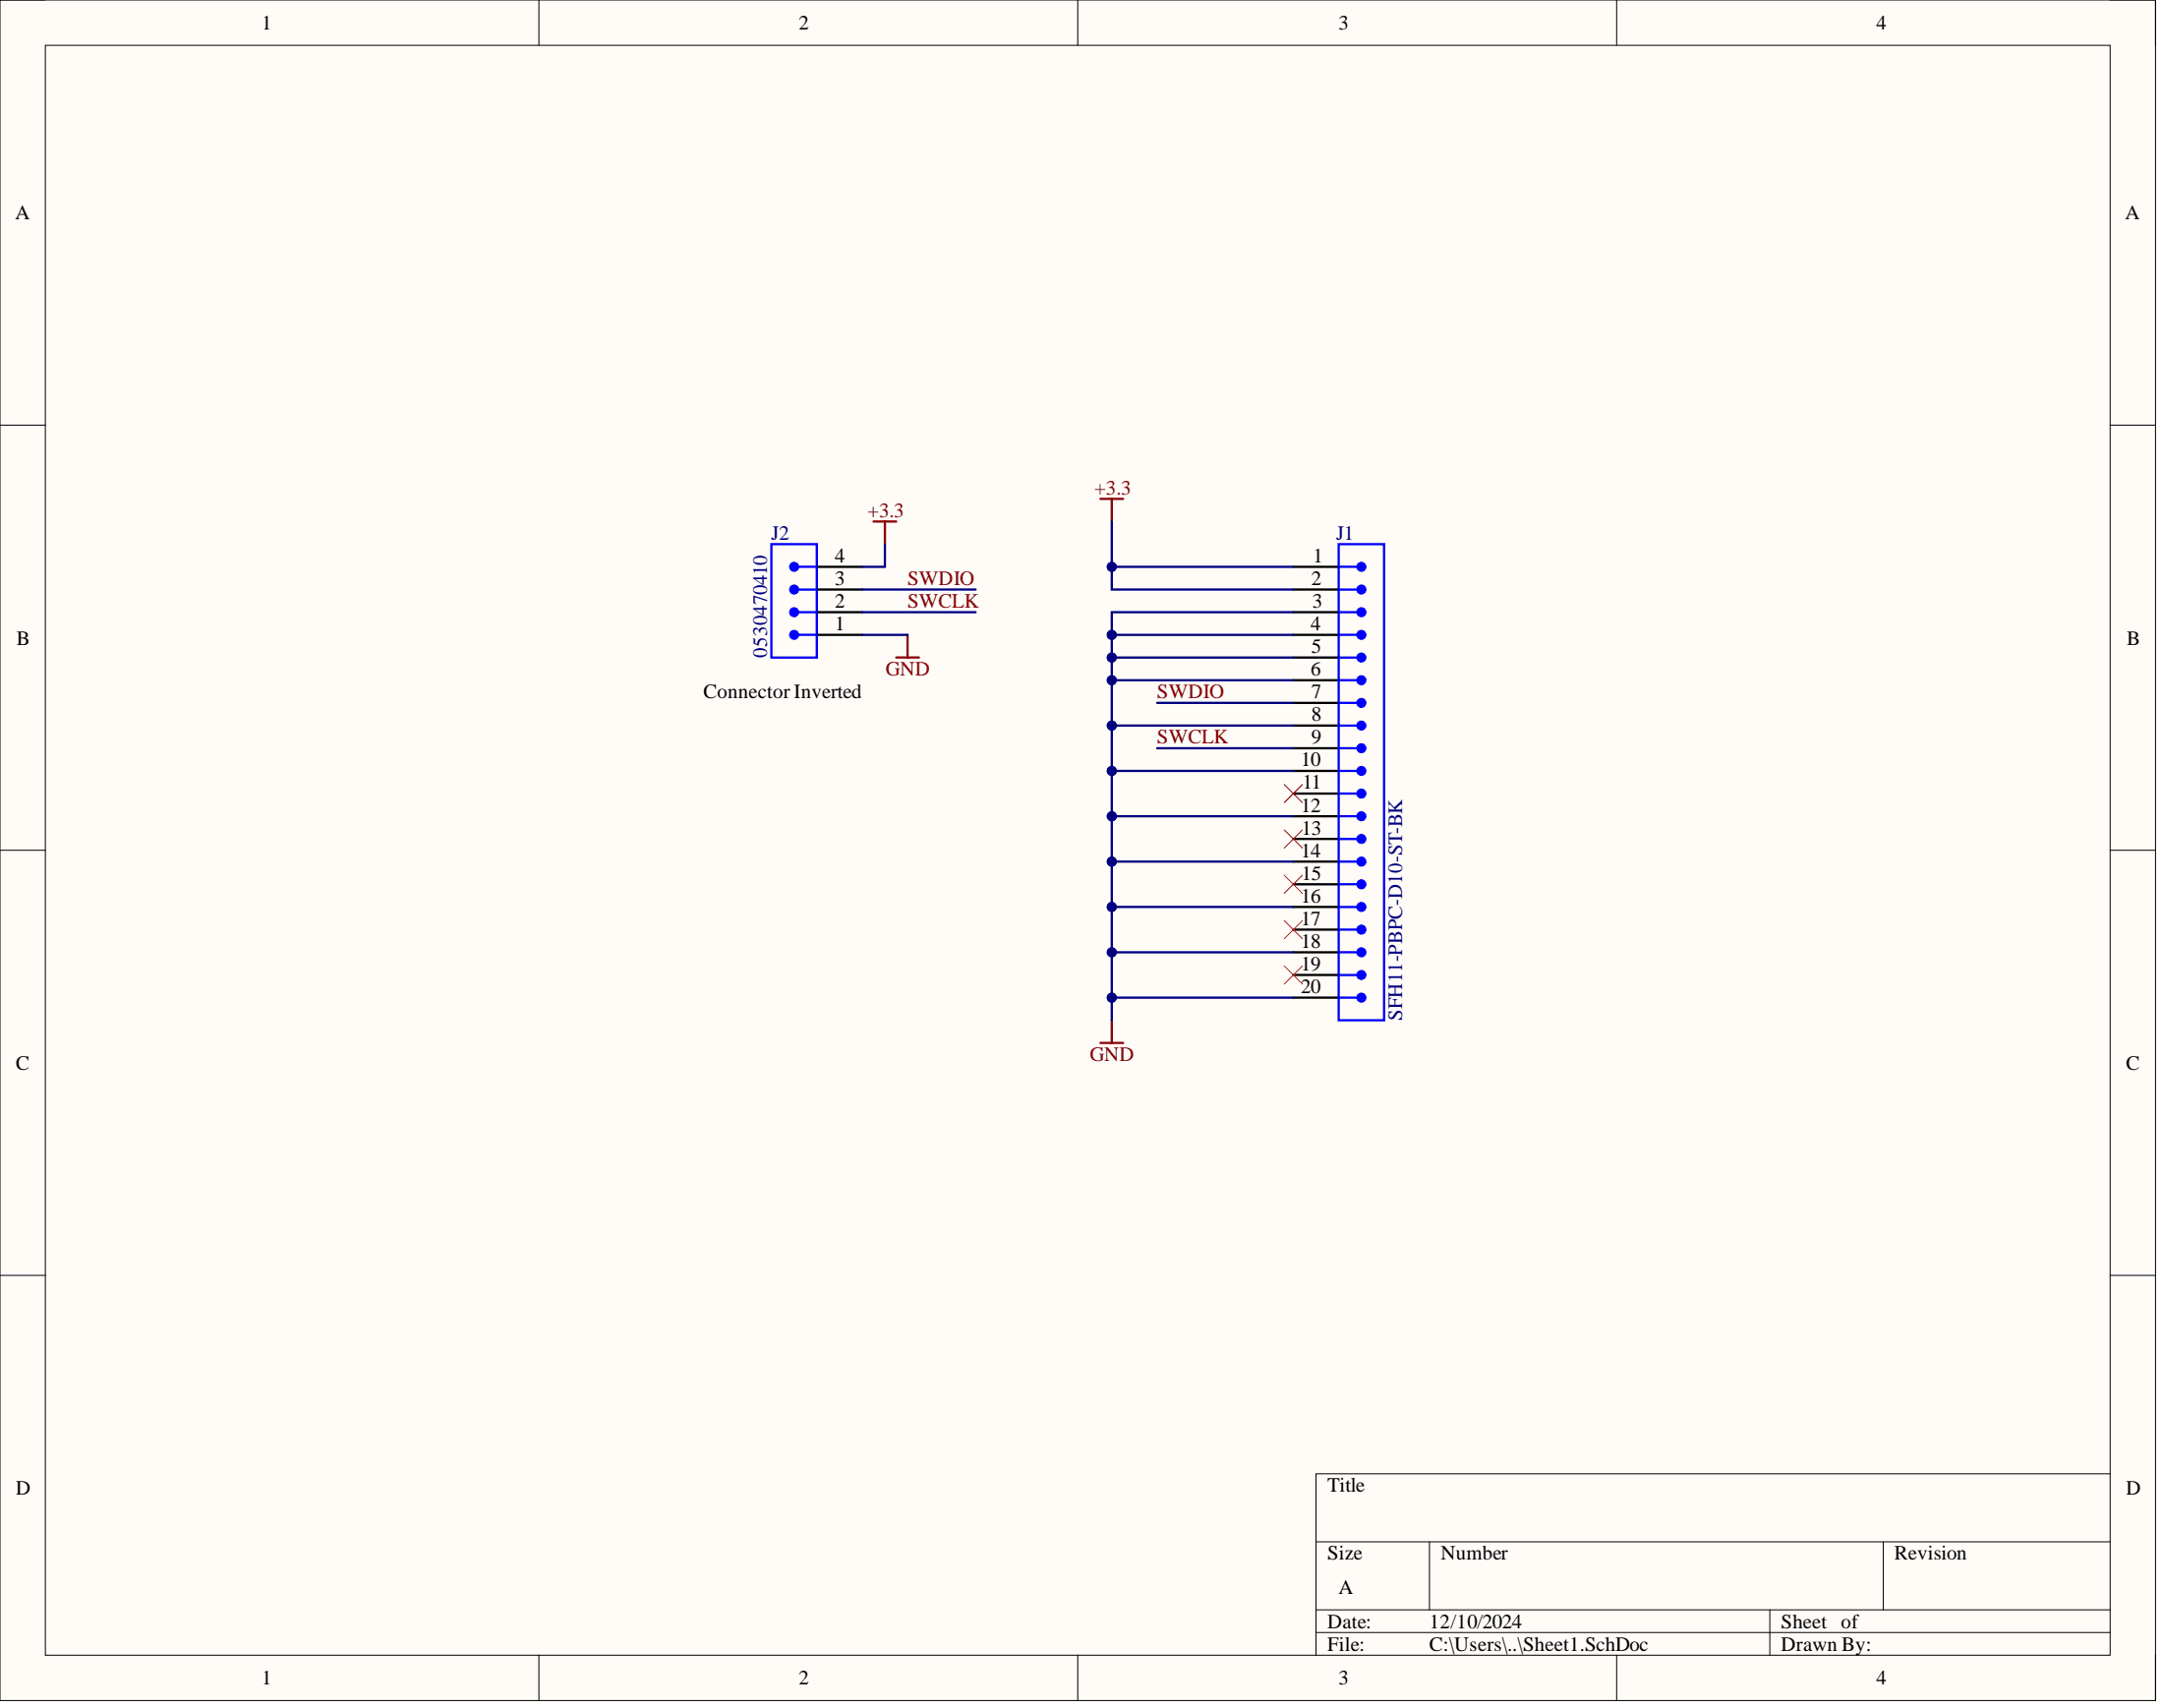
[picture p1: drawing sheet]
<svg xmlns="http://www.w3.org/2000/svg" width="241mm" height="190mm" viewBox="0 0 241 190" stroke-linecap="round" stroke-linejoin="round" font-family="sans-serif">
<path d="M0 0h240.5v189.7h-240.5z" fill-rule="evenodd" fill="#fffcf8"/>
<path d="M0 0h240.5v189.7h-240.5z" fill="none" stroke="#000" stroke-width=".11"/>
<path d="M5.1 5.1h230.3v179.5h-230.3z" fill-rule="evenodd" fill="#fffcf8"/>
<g fill="none" stroke="#000" stroke-width=".11">
<path d="M0 0h5.1M5.1 5.1h230.3v179.5h-230.3zM60.1 0v5.1M120.2 0v5.1M180.3 0v5.1M235.4 0h5.1v5.1M0 47.4h5.1M235.4 47.4h5.1M0 94.8h5.1M235.4 94.8h5.1M0 142.3h5.1M235.4 142.3h5.1"/>
<path d="M146.8 172h88.6M146.8 179.6h88.6M159.5 172v7.6M197.4 179.6v5M210.1 172v7.6M235.4 164.4h-88.6v20.2M60.1 184.6v5.1M120.2 184.6v5.1M146.8 182.1h88.6M180.3 184.6v5.1M240.5 184.6v5.1"/>
</g>
<path d="M149.3 60.7h5.1v53.1h-5.1zM149.3 111.3h2.6" fill="none" stroke="#00f" stroke-width=".25"/>
<g fill="none" stroke="#000" stroke-width=".25">
<path d="M144.3 65.8h5M144.3 63.2h5M144.3 68.3h5M144.3 70.8h5M144.3 73.3h5M144.3 75.9h5M144.3 78.4h5M144.3 80.9h5M144.3 83.5h5M144.3 86h5M144.3 88.5h5M144.3 91h5"/>
<path d="M144.3 93.6h5M144.3 96.1h5M144.3 98.6h5M144.3 101.2h5M144.3 103.7h5M144.3 106.2h5M144.3 108.7h5M144.3 111.3h5"/>
</g>
<circle cx="151.9" cy="111.3" r=".51" fill="#00f"/>
<circle cx="151.9" cy="111.3" r=".51" fill="none" stroke="#00f" stroke-width=".11"/>
<path d="M149.3 106.2h2.6" fill="none" stroke="#00f" stroke-width=".25"/>
<circle cx="151.9" cy="106.2" r=".51" fill="#00f"/>
<circle cx="151.9" cy="106.2" r=".51" fill="none" stroke="#00f" stroke-width=".11"/>
<path d="M149.3 108.7h2.6" fill="none" stroke="#00f" stroke-width=".25"/>
<circle cx="151.9" cy="108.7" r=".51" fill="#00f"/>
<circle cx="151.9" cy="108.7" r=".51" fill="none" stroke="#00f" stroke-width=".11"/>
<path d="M149.3 101.2h2.6" fill="none" stroke="#00f" stroke-width=".25"/>
<circle cx="151.9" cy="101.2" r=".51" fill="#00f"/>
<circle cx="151.9" cy="101.2" r=".51" fill="none" stroke="#00f" stroke-width=".11"/>
<path d="M149.3 103.7h2.6" fill="none" stroke="#00f" stroke-width=".25"/>
<circle cx="151.9" cy="103.7" r=".51" fill="#00f"/>
<circle cx="151.9" cy="103.7" r=".51" fill="none" stroke="#00f" stroke-width=".11"/>
<path d="M149.3 96.1h2.6" fill="none" stroke="#00f" stroke-width=".25"/>
<circle cx="151.9" cy="96.1" r=".51" fill="#00f"/>
<circle cx="151.9" cy="96.1" r=".51" fill="none" stroke="#00f" stroke-width=".11"/>
<path d="M149.3 98.6h2.6" fill="none" stroke="#00f" stroke-width=".25"/>
<circle cx="151.9" cy="98.6" r=".51" fill="#00f"/>
<circle cx="151.9" cy="98.6" r=".51" fill="none" stroke="#00f" stroke-width=".11"/>
<path d="M149.3 91h2.6" fill="none" stroke="#00f" stroke-width=".25"/>
<circle cx="151.9" cy="91" r=".51" fill="#00f"/>
<circle cx="151.9" cy="91" r=".51" fill="none" stroke="#00f" stroke-width=".11"/>
<path d="M149.3 93.6h2.6" fill="none" stroke="#00f" stroke-width=".25"/>
<circle cx="151.9" cy="93.6" r=".51" fill="#00f"/>
<circle cx="151.9" cy="93.6" r=".51" fill="none" stroke="#00f" stroke-width=".11"/>
<path d="M149.3 86h2.6" fill="none" stroke="#00f" stroke-width=".25"/>
<circle cx="151.9" cy="86" r=".51" fill="#00f"/>
<circle cx="151.9" cy="86" r=".51" fill="none" stroke="#00f" stroke-width=".11"/>
<path d="M149.3 88.5h2.6" fill="none" stroke="#00f" stroke-width=".25"/>
<circle cx="151.9" cy="88.5" r=".51" fill="#00f"/>
<circle cx="151.9" cy="88.5" r=".51" fill="none" stroke="#00f" stroke-width=".11"/>
<path d="M149.3 80.9h2.6" fill="none" stroke="#00f" stroke-width=".25"/>
<circle cx="151.9" cy="80.9" r=".51" fill="#00f"/>
<circle cx="151.9" cy="80.9" r=".51" fill="none" stroke="#00f" stroke-width=".11"/>
<path d="M149.3 83.5h2.6" fill="none" stroke="#00f" stroke-width=".25"/>
<circle cx="151.9" cy="83.5" r=".51" fill="#00f"/>
<circle cx="151.9" cy="83.5" r=".51" fill="none" stroke="#00f" stroke-width=".11"/>
<path d="M149.3 75.9h2.6" fill="none" stroke="#00f" stroke-width=".25"/>
<circle cx="151.9" cy="75.9" r=".51" fill="#00f"/>
<circle cx="151.9" cy="75.9" r=".51" fill="none" stroke="#00f" stroke-width=".11"/>
<path d="M149.3 78.4h2.6" fill="none" stroke="#00f" stroke-width=".25"/>
<circle cx="151.9" cy="78.4" r=".51" fill="#00f"/>
<circle cx="151.9" cy="78.4" r=".51" fill="none" stroke="#00f" stroke-width=".11"/>
<path d="M149.3 70.8h2.6" fill="none" stroke="#00f" stroke-width=".25"/>
<circle cx="151.9" cy="70.8" r=".51" fill="#00f"/>
<circle cx="151.9" cy="70.8" r=".51" fill="none" stroke="#00f" stroke-width=".11"/>
<path d="M149.3 73.3h2.6" fill="none" stroke="#00f" stroke-width=".25"/>
<circle cx="151.9" cy="73.3" r=".51" fill="#00f"/>
<circle cx="151.9" cy="73.3" r=".51" fill="none" stroke="#00f" stroke-width=".11"/>
<path d="M149.3 65.8h2.6" fill="none" stroke="#00f" stroke-width=".25"/>
<circle cx="151.9" cy="65.8" r=".51" fill="#00f"/>
<circle cx="151.9" cy="65.8" r=".51" fill="none" stroke="#00f" stroke-width=".11"/>
<path d="M149.3 68.3h2.6" fill="none" stroke="#00f" stroke-width=".25"/>
<circle cx="151.9" cy="68.3" r=".51" fill="#00f"/>
<circle cx="151.9" cy="68.3" r=".51" fill="none" stroke="#00f" stroke-width=".11"/>
<path d="M149.3 63.2h2.6" fill="none" stroke="#00f" stroke-width=".25"/>
<circle cx="151.9" cy="63.2" r=".51" fill="#00f"/>
<circle cx="151.9" cy="63.2" r=".51" fill="none" stroke="#00f" stroke-width=".11"/>
<path d="M97.5 58.2h2.5M98.7 58.2v2.5M100 73.3h2.5M101.2 70.8v2.5" fill="none" stroke="#800000" stroke-width=".25"/>
<path d="M86.1 60.7h5v12.6h-5zM88.6 70.8h2.5" fill="none" stroke="#00f" stroke-width=".25"/>
<path d="M91.1 68.3h5.1M91.1 70.8h5.1" fill="none" stroke="#000" stroke-width=".25"/>
<circle cx="88.6" cy="70.8" r=".51" fill="#00f"/>
<circle cx="88.6" cy="70.8" r=".51" fill="none" stroke="#00f" stroke-width=".11"/>
<path d="M88.6 68.3h2.5" fill="none" stroke="#00f" stroke-width=".25"/>
<circle cx="88.6" cy="68.3" r=".51" fill="#00f"/>
<circle cx="88.6" cy="68.3" r=".51" fill="none" stroke="#00f" stroke-width=".11"/>
<path d="M91.1 65.8h5.1" fill="none" stroke="#000" stroke-width=".25"/>
<path d="M88.6 65.8h2.5" fill="none" stroke="#00f" stroke-width=".25"/>
<circle cx="88.6" cy="65.8" r=".51" fill="#00f"/>
<circle cx="88.6" cy="65.8" r=".51" fill="none" stroke="#00f" stroke-width=".11"/>
<path d="M91.1 63.2h5.1" fill="none" stroke="#000" stroke-width=".25"/>
<path d="M88.6 63.2h2.5" fill="none" stroke="#00f" stroke-width=".25"/>
<circle cx="88.6" cy="63.2" r=".51" fill="#00f"/>
<circle cx="88.6" cy="63.2" r=".51" fill="none" stroke="#00f" stroke-width=".11"/>
<path d="M122.8 55.6h2.5M124 55.6v2.6M122.8 116.3h2.5M124 113.8v2.5" fill="none" stroke="#800000" stroke-width=".25"/>
<path d="M143.3 87.5l2 2M143.3 97.6l2 2M143.3 92.6l2 2M145.3 87.5l-2 2M145.3 97.6l-2 2M145.3 92.6l-2 2M143.3 102.7l2 2M143.3 107.7l2 2.1M145.3 102.7l-2 2M145.3 107.7l-2 2.1" fill="none" stroke="#f00" stroke-width=".11"/>
<path d="M96.2 70.8h5M96.2 68.3h12.6M96.2 65.8h12.6M98.7 60.7v2.5h-2.5M144.3 68.3h-20.3v45.5" fill="none" stroke="#000080" stroke-width=".25"/>
<circle cx="124" cy="111.3" r=".51" fill="#000080"/>
<circle cx="124" cy="111.3" r=".51" fill="none" stroke="#000080" stroke-width=".11"/>
<circle cx="124" cy="106.2" r=".51" fill="#000080"/>
<circle cx="124" cy="106.2" r=".51" fill="none" stroke="#000080" stroke-width=".11"/>
<circle cx="124" cy="101.2" r=".51" fill="#000080"/>
<circle cx="124" cy="101.2" r=".51" fill="none" stroke="#000080" stroke-width=".11"/>
<circle cx="124" cy="96.1" r=".51" fill="#000080"/>
<circle cx="124" cy="96.1" r=".51" fill="none" stroke="#000080" stroke-width=".11"/>
<circle cx="124" cy="91" r=".51" fill="#000080"/>
<circle cx="124" cy="91" r=".51" fill="none" stroke="#000080" stroke-width=".11"/>
<circle cx="124" cy="86" r=".51" fill="#000080"/>
<circle cx="124" cy="86" r=".51" fill="none" stroke="#000080" stroke-width=".11"/>
<circle cx="124" cy="80.9" r=".51" fill="#000080"/>
<circle cx="124" cy="80.9" r=".51" fill="none" stroke="#000080" stroke-width=".11"/>
<circle cx="124" cy="75.9" r=".51" fill="#000080"/>
<circle cx="124" cy="75.9" r=".51" fill="none" stroke="#000080" stroke-width=".11"/>
<circle cx="124" cy="73.3" r=".51" fill="#000080"/>
<circle cx="124" cy="73.3" r=".51" fill="none" stroke="#000080" stroke-width=".11"/>
<circle cx="124" cy="70.8" r=".51" fill="#000080"/>
<circle cx="124" cy="70.8" r=".51" fill="none" stroke="#000080" stroke-width=".11"/>
<path d="M124 70.8h20.3" fill="none" stroke="#000080" stroke-width=".25"/>
<circle cx="124" cy="70.8" r=".51" fill="#000080"/>
<circle cx="124" cy="70.8" r=".51" fill="none" stroke="#000080" stroke-width=".11"/>
<path d="M124 73.3h20.3" fill="none" stroke="#000080" stroke-width=".25"/>
<circle cx="124" cy="73.3" r=".51" fill="#000080"/>
<circle cx="124" cy="73.3" r=".51" fill="none" stroke="#000080" stroke-width=".11"/>
<path d="M124 75.9h20.3" fill="none" stroke="#000080" stroke-width=".25"/>
<circle cx="124" cy="75.9" r=".51" fill="#000080"/>
<circle cx="124" cy="75.9" r=".51" fill="none" stroke="#000080" stroke-width=".11"/>
<path d="M124 80.9h20.3" fill="none" stroke="#000080" stroke-width=".25"/>
<circle cx="124" cy="80.9" r=".51" fill="#000080"/>
<circle cx="124" cy="80.9" r=".51" fill="none" stroke="#000080" stroke-width=".11"/>
<path d="M124 86h20.3" fill="none" stroke="#000080" stroke-width=".25"/>
<circle cx="124" cy="86" r=".51" fill="#000080"/>
<circle cx="124" cy="86" r=".51" fill="none" stroke="#000080" stroke-width=".11"/>
<path d="M124 91h20.3" fill="none" stroke="#000080" stroke-width=".25"/>
<circle cx="124" cy="91" r=".51" fill="#000080"/>
<circle cx="124" cy="91" r=".51" fill="none" stroke="#000080" stroke-width=".11"/>
<path d="M124 96.1h20.3" fill="none" stroke="#000080" stroke-width=".25"/>
<circle cx="124" cy="96.1" r=".51" fill="#000080"/>
<circle cx="124" cy="96.1" r=".51" fill="none" stroke="#000080" stroke-width=".11"/>
<path d="M124 101.2h20.3" fill="none" stroke="#000080" stroke-width=".25"/>
<circle cx="124" cy="101.2" r=".51" fill="#000080"/>
<circle cx="124" cy="101.2" r=".51" fill="none" stroke="#000080" stroke-width=".11"/>
<path d="M124 106.2h20.3" fill="none" stroke="#000080" stroke-width=".25"/>
<circle cx="124" cy="106.2" r=".51" fill="#000080"/>
<circle cx="124" cy="106.2" r=".51" fill="none" stroke="#000080" stroke-width=".11"/>
<path d="M124 111.3h20.3" fill="none" stroke="#000080" stroke-width=".25"/>
<circle cx="124" cy="111.3" r=".51" fill="#000080"/>
<circle cx="124" cy="111.3" r=".51" fill="none" stroke="#000080" stroke-width=".11"/>
<path d="M124 63.2v2.6h20.3M129.1 78.4h15.2M129.1 83.5h15.2" fill="none" stroke="#000080" stroke-width=".25"/>
<circle cx="124" cy="63.2" r=".51" fill="#000080"/>
<circle cx="124" cy="63.2" r=".51" fill="none" stroke="#000080" stroke-width=".11"/>
<path d="M124 58.2v5h20.3" fill="none" stroke="#000080" stroke-width=".25"/>
<circle cx="124" cy="63.2" r=".51" fill="#000080"/>
<circle cx="124" cy="63.2" r=".51" fill="none" stroke="#000080" stroke-width=".11"/>
<g font-size="2.3">
<text x="29.2" y="3.3">1</text>
<text x="89.1" y="3.3">2</text>
<text x="149.3" y="3.3">3</text>
<text x="209.3" y="3.3">4</text>
<text x="1.7" y="24.4">A</text>
<text x="237.1" y="24.4">A</text>
<text x="93.1" y="65.2">3</text>
<text x="93.1" y="62.7">4</text>
<text x="146.3" y="65.2">2</text>
<text x="146.5" y="62.7">1</text>
<text x="1.9" y="71.9">B</text>
<text x="93.1" y="67.8">2</text>
<text x="93.1" y="70.3">1</text>
<text x="146.2" y="70.3">4</text>
<text x="146.4" y="67.8">3</text>
<text x="237.3" y="71.9">B</text>
<text x="78.5" y="77.9">Connector Inverted</text>
<text x="146.2" y="75.4">6</text>
<text x="146.3" y="72.8">5</text>
<text x="146.3" y="77.9">7</text>
<text x="146.3" y="80.4">8</text>
<text x="146.3" y="82.9">9</text>
<text x="145.1" y="85.5">10</text>
<text x="145.3" y="88">11</text>
<text x="145.1" y="90.5">12</text>
<text x="145.1" y="95.6">14</text>
<text x="145.2" y="93.1">13</text>
<text x="145.1" y="100.7">16</text>
<text x="145.2" y="98.1">15</text>
<text x="145.1" y="103.2">17</text>
<text x="145.1" y="105.7">18</text>
<text x="145.1" y="108.2">19</text>
<text x="145.1" y="110.8">20</text>
<text x="1.8" y="119.3">C</text>
<text x="237.2" y="119.3">C</text>
<text x="1.8" y="166.7">D</text>
<text x="148.1" y="166.4">Title</text>
<text x="237.2" y="166.7">D</text>
<text x="148.1" y="174">Size</text>
<text x="160.7" y="174">Number</text>
<text x="211.4" y="174">Revision</text>
<text x="149.3" y="177.8">A</text>
<text x="148.1" y="181.6">Date:</text>
<text x="148.1" y="184.1">File:</text>
<text x="159.5" y="181.6">12/10/2024</text>
<text x="159.5" y="184.1">C:\Users\..\Sheet1.SchDoc</text>
<text x="198.7" y="181.6">Sheet of</text>
<text x="198.7" y="184.1">Drawn By:</text>
<text x="29.2" y="187.9">1</text>
<text x="89.1" y="187.9">2</text>
<text x="149.3" y="187.9">3</text>
<text x="209.3" y="187.9">4</text>
</g>
<g font-size="2.3" fill="#800000">
<text x="96.8" y="57.7">+3.3</text>
<text x="122.1" y="55.1">+3.3</text>
<text x="101.2" y="65.2">SWDIO</text>
<text x="101.2" y="67.8">SWCLK</text>
<text x="98.8" y="75.4">GND</text>
<text x="129.1" y="77.9">SWDIO</text>
<text x="129.1" y="82.9">SWCLK</text>
<text x="121.6" y="118.4">GND</text>
</g>
<g font-size="2.3" fill="#000080">
<text x="86.1" y="60.2">J2</text>
<text x="149.1" y="60.2">J1</text>
<text x="85.6" y="73.3" transform="rotate(-90 85.6 73.3)">0530470410</text>
<text x="156.4" y="113.8" transform="rotate(-90 156.4 113.8)">SFH11-PBPC-D10-ST-BK</text>
</g>
</svg>
